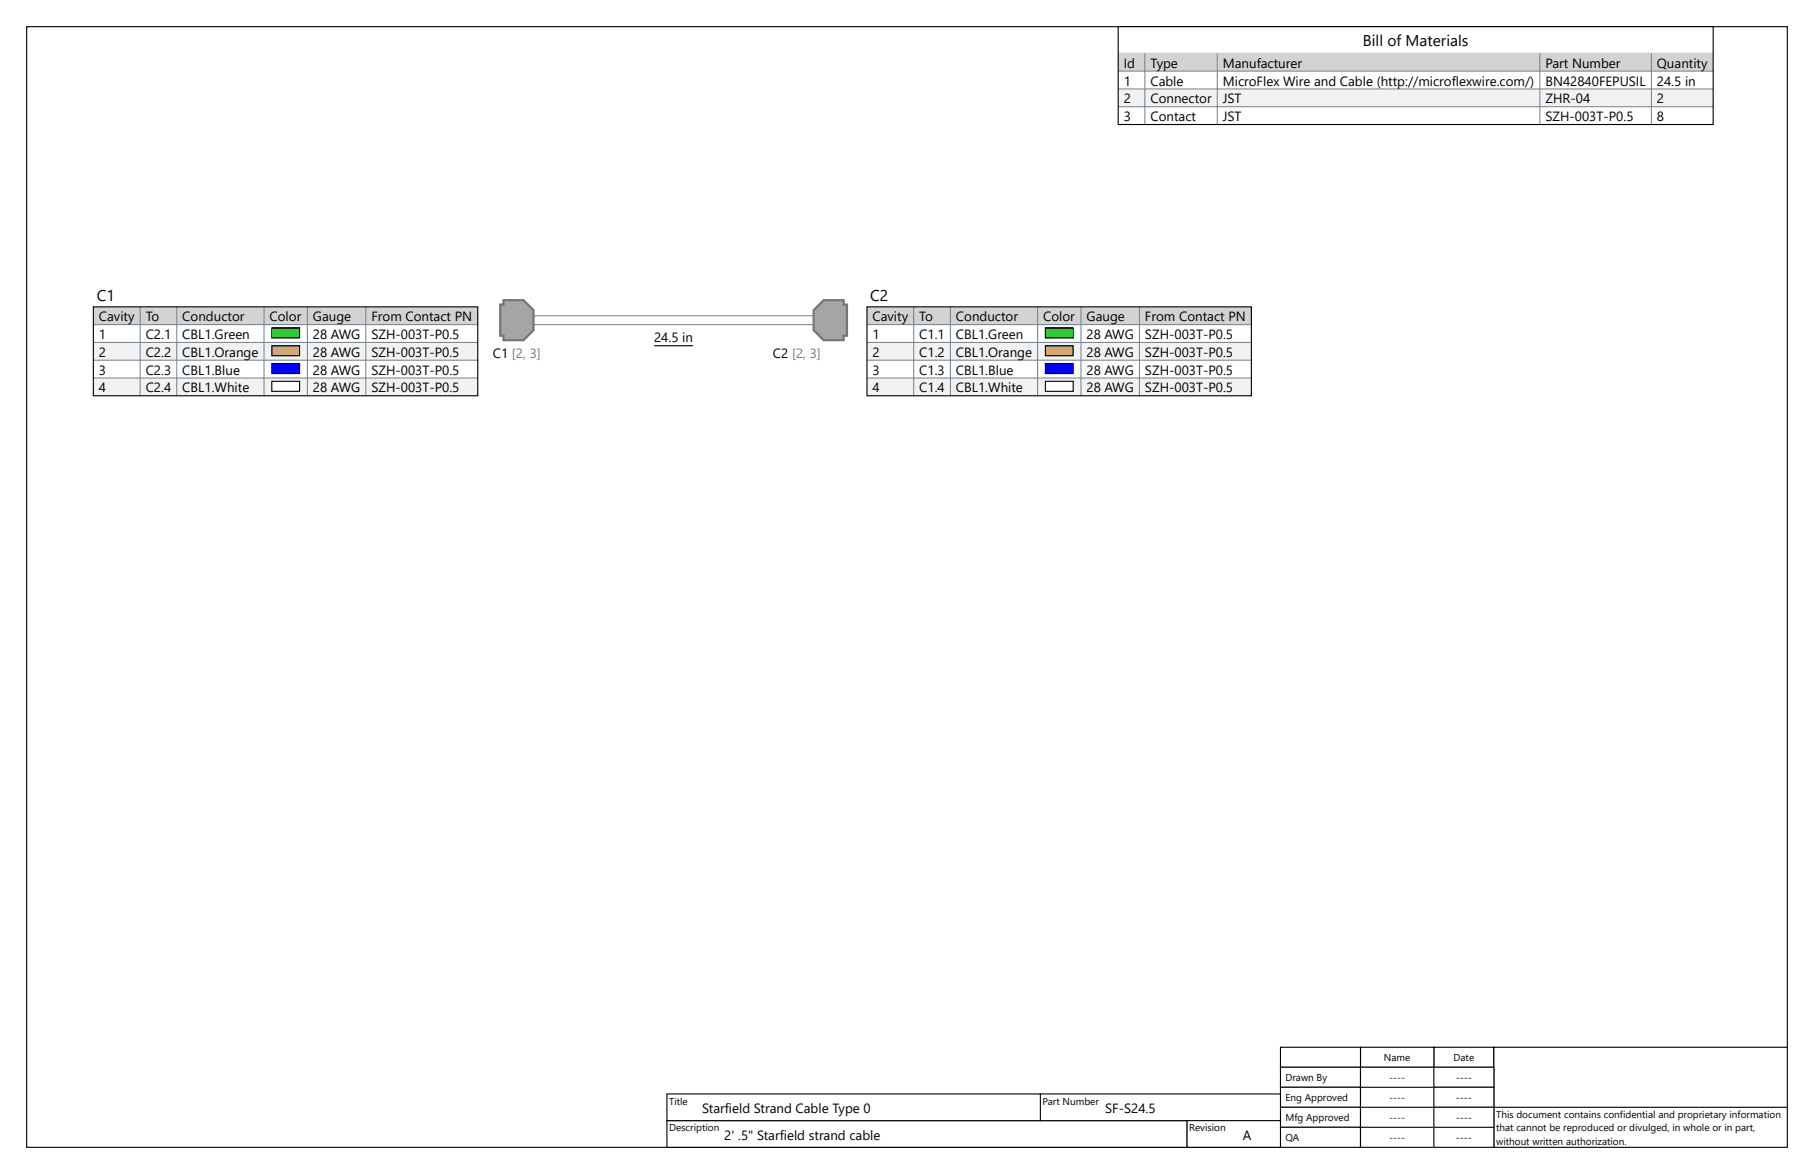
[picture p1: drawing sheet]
<svg xmlns="http://www.w3.org/2000/svg" width="432mm" height="279mm" viewBox="0 0 432 279" stroke-linecap="round" stroke-linejoin="round" font-family="sans-serif">
<path d="M6.4 6.3h419.1v266.7h-419.1z" fill="none" stroke="#000" stroke-width=".26"/>
<path d="M158.8 266.7h123.8v6.3h-123.8z" fill-rule="evenodd" fill="#fff"/>
<path d="M158.8 266.7h123.8v6.3h-123.8z" fill="none" stroke="#000" stroke-width=".26"/>
<path d="M341.3 249.2h14.3v4.8h-14.3z" fill-rule="evenodd" fill="#fff"/>
<path d="M341.3 249.2h14.3v4.8h-14.3z" fill="none" stroke="#000" stroke-width=".26"/>
<path d="M323.9 249.2h17.4v4.8h-17.4z" fill-rule="evenodd" fill="#fff"/>
<path d="M323.9 249.2h17.4v4.8h-17.4z" fill="none" stroke="#000" stroke-width=".26"/>
<path d="M304.8 249.2h19.1v4.8h-19.1z" fill-rule="evenodd" fill="#fff"/>
<path d="M304.8 249.2h19.1v4.8h-19.1z" fill="none" stroke="#000" stroke-width=".26"/>
<path d="M304.8 254h19.1v4.8h-19.1z" fill-rule="evenodd" fill="#fff"/>
<path d="M304.8 254h19.1v4.8h-19.1z" fill="none" stroke="#000" stroke-width=".26"/>
<path d="M304.8 258.8h19.1v4.7h-19.1z" fill-rule="evenodd" fill="#fff"/>
<path d="M304.8 258.8h19.1v4.7h-19.1z" fill="none" stroke="#000" stroke-width=".26"/>
<path d="M304.8 263.5h19.1v4.8h-19.1z" fill-rule="evenodd" fill="#fff"/>
<path d="M304.8 263.5h19.1v4.8h-19.1z" fill="none" stroke="#000" stroke-width=".26"/>
<path d="M304.8 268.3h19.1v4.7h-19.1z" fill-rule="evenodd" fill="#fff"/>
<path d="M304.8 268.3h19.1v4.7h-19.1z" fill="none" stroke="#000" stroke-width=".26"/>
<path d="M355.6 263.5h69.9v9.5h-69.9z" fill-rule="evenodd" fill="#fff"/>
<path d="M355.6 263.5h69.9v9.5h-69.9z" fill="none" stroke="#000" stroke-width=".26"/>
<path d="M247.7 260.3h57.1v6.4h-57.1z" fill-rule="evenodd" fill="#fff"/>
<path d="M247.7 260.3h57.1v6.4h-57.1z" fill="none" stroke="#000" stroke-width=".26"/>
<path d="M282.6 266.7h22.2v6.3h-22.2z" fill-rule="evenodd" fill="#fff"/>
<path d="M282.6 266.7h22.2v6.3h-22.2z" fill="none" stroke="#000" stroke-width=".26"/>
<path d="M158.8 260.3h88.9v6.4h-88.9z" fill-rule="evenodd" fill="#fff"/>
<path d="M158.8 260.3h88.9v6.4h-88.9z" fill="none" stroke="#000" stroke-width=".26"/>
<path d="M355.6 249.2h69.9v14.3h-69.9z" fill-rule="evenodd" fill="#fff"/>
<path d="M355.6 249.2h69.9v14.3h-69.9z" fill="none" stroke="#000" stroke-width=".26"/>
<path d="M323.9 268.3h17.4v4.7h-17.4z" fill-rule="evenodd" fill="#fff"/>
<path d="M323.9 268.3h17.4v4.7h-17.4z" fill="none" stroke="#000" stroke-width=".26"/>
<path d="M323.9 263.5h17.4v4.8h-17.4z" fill-rule="evenodd" fill="#fff"/>
<path d="M323.9 263.5h17.4v4.8h-17.4z" fill="none" stroke="#000" stroke-width=".26"/>
<path d="M323.9 258.8h17.4v4.7h-17.4z" fill-rule="evenodd" fill="#fff"/>
<path d="M323.9 258.8h17.4v4.7h-17.4z" fill="none" stroke="#000" stroke-width=".26"/>
<path d="M323.9 254h17.4v4.8h-17.4z" fill-rule="evenodd" fill="#fff"/>
<path d="M323.9 254h17.4v4.8h-17.4z" fill="none" stroke="#000" stroke-width=".26"/>
<path d="M341.3 254h14.3v4.8h-14.3z" fill-rule="evenodd" fill="#fff"/>
<path d="M341.3 254h14.3v4.8h-14.3z" fill="none" stroke="#000" stroke-width=".26"/>
<path d="M341.3 258.8h14.3v4.7h-14.3z" fill-rule="evenodd" fill="#fff"/>
<path d="M341.3 258.8h14.3v4.7h-14.3z" fill="none" stroke="#000" stroke-width=".26"/>
<path d="M341.3 268.3h14.3v4.7h-14.3z" fill-rule="evenodd" fill="#fff"/>
<path d="M341.3 268.3h14.3v4.7h-14.3z" fill="none" stroke="#000" stroke-width=".26"/>
<path d="M341.3 263.5h14.3v4.8h-14.3z" fill-rule="evenodd" fill="#fff"/>
<path d="M341.3 263.5h14.3v4.8h-14.3z" fill="none" stroke="#000" stroke-width=".26"/>
<path d="M266.2 6.3h141.6v23.3h-141.6z" fill-rule="evenodd" fill="#fff"/>
<path d="M266.2 12.7h141.6" fill="none" stroke="#708090" stroke-width=".24"/>
<path d="M266.2 12.7h141.6v4.2h-141.6z" fill-rule="evenodd" fill="#d3d3d3"/>
<path d="M266.2 16.9h141.6" fill="none" stroke="#708090" stroke-width=".24"/>
<path d="M266.2 21.2h141.6v4.2h-141.6z" fill-rule="evenodd" fill="#f2f2f2"/>
<path d="M272.5 12.7v16.9M289.8 12.7v16.9M366.6 12.7v16.9M393.1 12.7v16.9M266.2 21.2h141.6M266.2 25.4h141.6" fill="none" stroke="#708090" stroke-width=".24"/>
<path d="M266.2 6.3h141.6v23.3h-141.6z" fill="none" stroke="#000" stroke-width=".26"/>
<path d="M206.4 73h91.5v21.2h-91.5z" fill-rule="evenodd" fill="#fff"/>
<path d="M206.4 73h91.5v4.3h-91.5z" fill-rule="evenodd" fill="#d3d3d3"/>
<path d="M206.4 77.3h91.5" fill="none" stroke="#708090" stroke-width=".24"/>
<path d="M206.4 81.5h91.5v4.2h-91.5z" fill-rule="evenodd" fill="#f2f2f2"/>
<path d="M206.4 81.5h91.5M206.4 85.7h91.5" fill="none" stroke="#708090" stroke-width=".24"/>
<path d="M206.4 90h91.5v4.2h-91.5z" fill-rule="evenodd" fill="#f2f2f2"/>
<path d="M217.5 73v21.2M226.2 73v21.2M247 73v21.2M257.3 73v21.2M271.2 73v21.2M206.4 90h91.5" fill="none" stroke="#708090" stroke-width=".24"/>
<path d="M248.8 78.1h6.7v2.3h-6.7z" fill-rule="evenodd" fill="#0c0"/>
<path d="M248.8 78.1h6.7v2.3h-6.7z" fill="none" stroke="#000" stroke-width=".26"/>
<path d="M248.8 82.3h6.7v2.4h-6.7z" fill-rule="evenodd" fill="#fb940b"/>
<path d="M248.8 82.3h6.7v2.4h-6.7z" fill="none" stroke="#000" stroke-width=".26"/>
<path d="M248.8 86.5h6.7v2.4h-6.7z" fill-rule="evenodd" fill="#00f"/>
<path d="M248.8 86.5h6.7v2.4h-6.7z" fill="none" stroke="#000" stroke-width=".26"/>
<path d="M248.8 90.8h6.7v2.3h-6.7z" fill-rule="evenodd" fill="#fff"/>
<path d="M206.4 73h91.5v21.2h-91.5zM248.8 90.8h6.7v2.3h-6.7z" fill="none" stroke="#000" stroke-width=".26"/>
<path d="M22.2 73h91.5v21.2h-91.5z" fill-rule="evenodd" fill="#fff"/>
<path d="M22.2 73h91.5v4.3h-91.5z" fill-rule="evenodd" fill="#d3d3d3"/>
<path d="M22.2 77.3h91.5" fill="none" stroke="#708090" stroke-width=".24"/>
<path d="M22.2 81.5h91.5v4.2h-91.5z" fill-rule="evenodd" fill="#f2f2f2"/>
<path d="M22.2 81.5h91.5M22.2 85.7h91.5" fill="none" stroke="#708090" stroke-width=".24"/>
<path d="M22.2 90h91.5v4.2h-91.5z" fill-rule="evenodd" fill="#f2f2f2"/>
<path d="M33.4 73v21.2M42.1 73v21.2M62.8 73v21.2M73.2 73v21.2M87.1 73v21.2M22.2 90h91.5" fill="none" stroke="#708090" stroke-width=".24"/>
<path d="M64.7 78.1h6.6v2.3h-6.6z" fill-rule="evenodd" fill="#0c0"/>
<path d="M64.7 78.1h6.6v2.3h-6.6z" fill="none" stroke="#000" stroke-width=".26"/>
<path d="M64.7 82.3h6.6v2.4h-6.6z" fill-rule="evenodd" fill="#fb940b"/>
<path d="M64.7 82.3h6.6v2.4h-6.6z" fill="none" stroke="#000" stroke-width=".26"/>
<path d="M64.7 86.5h6.6v2.4h-6.6z" fill-rule="evenodd" fill="#00f"/>
<path d="M64.7 86.5h6.6v2.4h-6.6z" fill="none" stroke="#000" stroke-width=".26"/>
<path d="M64.7 90.8h6.6v2.3h-6.6z" fill-rule="evenodd" fill="#fff"/>
<path d="M22.2 73h91.5v21.2h-91.5zM64.7 90.8h6.6v2.3h-6.6z" fill="none" stroke="#000" stroke-width=".26"/>
<path d="M127 75.3l.3-.2h66.1l.3 .3v1.6l-.3 .3h-66.1l-.3-.3z" fill-rule="evenodd" fill="#fff"/>
<path d="M127 75.3l.3-.2h66.1l.3 .3v1.6l-.3 .3h-66.1l-.3-.3z" fill="none" stroke="#8c8c8c" stroke-width=".26"/>
<path d="M196.1 71.4h4.7v1.1h.8v7.4h-.8v1.1h-4.7l-2.4-2.4v-4.8z" fill-rule="evenodd" fill="#a5a5a5"/>
<path d="M196.1 71.4h4.7v1.1h.8v7.4h-.8v1.1h-4.7l-2.4-2.4v-4.8z" fill="none" stroke="#787878" stroke-width=".53"/>
<path d="M119.9 71.4h4.7l2.4 2.4v4.8l-2.4 2.4h-4.7v-1.1h-.8v-7.4h.8z" fill-rule="evenodd" fill="#a5a5a5"/>
<path d="M119.9 71.4h4.7l2.4 2.4v4.8l-2.4 2.4h-4.7v-1.1h-.8v-7.4h.8z" fill="none" stroke="#787878" stroke-width=".53"/>
<path d="M155.7 82.3h9.3" fill="none" stroke="#000" stroke-width=".26"/>
<g font-size="3.7">
<text x="324.4" y="11.1">Bill of Materials</text>
<text x="23" y="71.7">C1</text>
<text x="207.2" y="71.7">C2</text>
</g>
<g font-size="3.2">
<text x="267.5" y="16.1">Id</text>
<text x="273.8" y="16.1">Type</text>
<text x="291.1" y="16.1">Manufacturer</text>
<text x="367.9" y="16.1">Part Number</text>
<text x="394.4" y="16.1">Quantity</text>
<text x="267.5" y="20.4">1</text>
<text x="273.8" y="20.4">Cable</text>
<text x="291.1" y="20.4">MicroFlex Wire and Cable (http://microflexwire.com/)</text>
<text x="367.9" y="20.4">BN42840FEPUSIL</text>
<text x="394.4" y="20.4">24.5 in</text>
<text x="267.5" y="24.6">2</text>
<text x="267.5" y="28.8">3</text>
<text x="273.8" y="24.6">Connector</text>
<text x="273.8" y="28.8">Contact</text>
<text x="291.1" y="28.8">JST</text>
<text x="291.1" y="24.6">JST</text>
<text x="367.9" y="24.6">ZHR-04</text>
<text x="367.9" y="28.8">SZH-003T-P0.5</text>
<text x="394.4" y="28.8">8</text>
<text x="394.4" y="24.6">2</text>
<text x="23.5" y="76.5">Cavity</text>
<text x="34.7" y="76.5">To</text>
<text x="43.4" y="76.5">Conductor</text>
<text x="64.2" y="76.5">Color</text>
<text x="74.5" y="76.5">Gauge</text>
<text x="88.4" y="76.5">From Contact PN</text>
<text x="207.7" y="76.5">Cavity</text>
<text x="218.8" y="76.5">To</text>
<text x="227.6" y="76.5">Conductor</text>
<text x="248.3" y="76.5">Color</text>
<text x="258.6" y="76.5">Gauge</text>
<text x="272.6" y="76.5">From Contact PN</text>
<text x="23.5" y="80.7">1</text>
<text x="34.7" y="80.7">C2.1</text>
<text x="43.4" y="80.7">CBL1.Green</text>
<text x="74.5" y="80.7">28 AWG</text>
<text x="88.4" y="80.7">SZH-003T-P0.5</text>
<text x="155.7" y="81.5">24.5 in</text>
<text x="207.7" y="80.7">1</text>
<text x="218.8" y="80.7">C1.1</text>
<text x="227.6" y="80.7">CBL1.Green</text>
<text x="258.6" y="80.7">28 AWG</text>
<text x="272.6" y="80.7">SZH-003T-P0.5</text>
<text x="23.5" y="84.9">2</text>
<text x="23.5" y="89.2">3</text>
<text x="34.7" y="84.9">C2.2</text>
<text x="34.7" y="89.2">C2.3</text>
<text x="43.4" y="84.9">CBL1.Orange</text>
<text x="43.4" y="89.2">CBL1.Blue</text>
<text x="74.5" y="84.9">28 AWG</text>
<text x="74.5" y="89.2">28 AWG</text>
<text x="88.4" y="84.9">SZH-003T-P0.5</text>
<text x="88.4" y="89.2">SZH-003T-P0.5</text>
<text x="117.3" y="85.2">C1 [2, 3]</text>
<text x="184" y="85.2">C2 [2, 3]</text>
<text x="207.7" y="84.9">2</text>
<text x="207.7" y="89.2">3</text>
<text x="218.8" y="84.9">C1.2</text>
<text x="218.8" y="89.2">C1.3</text>
<text x="227.6" y="84.9">CBL1.Orange</text>
<text x="227.6" y="89.2">CBL1.Blue</text>
<text x="258.6" y="84.9">28 AWG</text>
<text x="258.6" y="89.2">28 AWG</text>
<text x="272.6" y="84.9">SZH-003T-P0.5</text>
<text x="272.6" y="89.2">SZH-003T-P0.5</text>
<text x="23.5" y="93.4">4</text>
<text x="34.7" y="93.4">C2.4</text>
<text x="43.4" y="93.4">CBL1.White</text>
<text x="74.5" y="93.4">28 AWG</text>
<text x="88.4" y="93.4">SZH-003T-P0.5</text>
<text x="207.7" y="93.4">4</text>
<text x="218.8" y="93.4">C1.4</text>
<text x="227.6" y="93.4">CBL1.White</text>
<text x="258.6" y="93.4">28 AWG</text>
<text x="272.6" y="93.4">SZH-003T-P0.5</text>
<text x="167.2" y="264.8">Starfield Strand Cable Type 0</text>
<text x="263.1" y="264.8">SF-S24.5</text>
<text x="172.4" y="271.2">2' .5&quot; Starfield strand cable</text>
<text x="295.8" y="271.2">A</text>
</g>
<g font-size="2.4">
<text x="306" y="257.4">Drawn By</text>
<text x="329.4" y="252.6">Name</text>
<text x="330.7" y="257.4">----</text>
<text x="346" y="252.6">Date</text>
<text x="346.6" y="257.4">----</text>
<text x="159.3" y="262.9">Title</text>
<text x="248.2" y="262.9">Part Number</text>
<text x="306" y="262.1">Eng Approved</text>
<text x="330.7" y="262.1">----</text>
<text x="346.6" y="262.1">----</text>
<text x="159.3" y="269.3">Description</text>
<text x="283.1" y="269.3">Revision</text>
<text x="306" y="266.9">Mfg Approved</text>
<text x="330.7" y="266.9">----</text>
<text x="346.6" y="266.9">----</text>
<text x="356.1" y="266.1">This document contains confidential and proprietary information</text>
<text x="356.1" y="269.3">that cannot be reproduced or divulged, in whole or in part,</text>
<text x="306" y="271.7">QA</text>
<text x="330.7" y="271.7">----</text>
<text x="346.6" y="271.7">----</text>
<text x="356.1" y="272.4">without written authorization.</text>
</g>
</svg>
